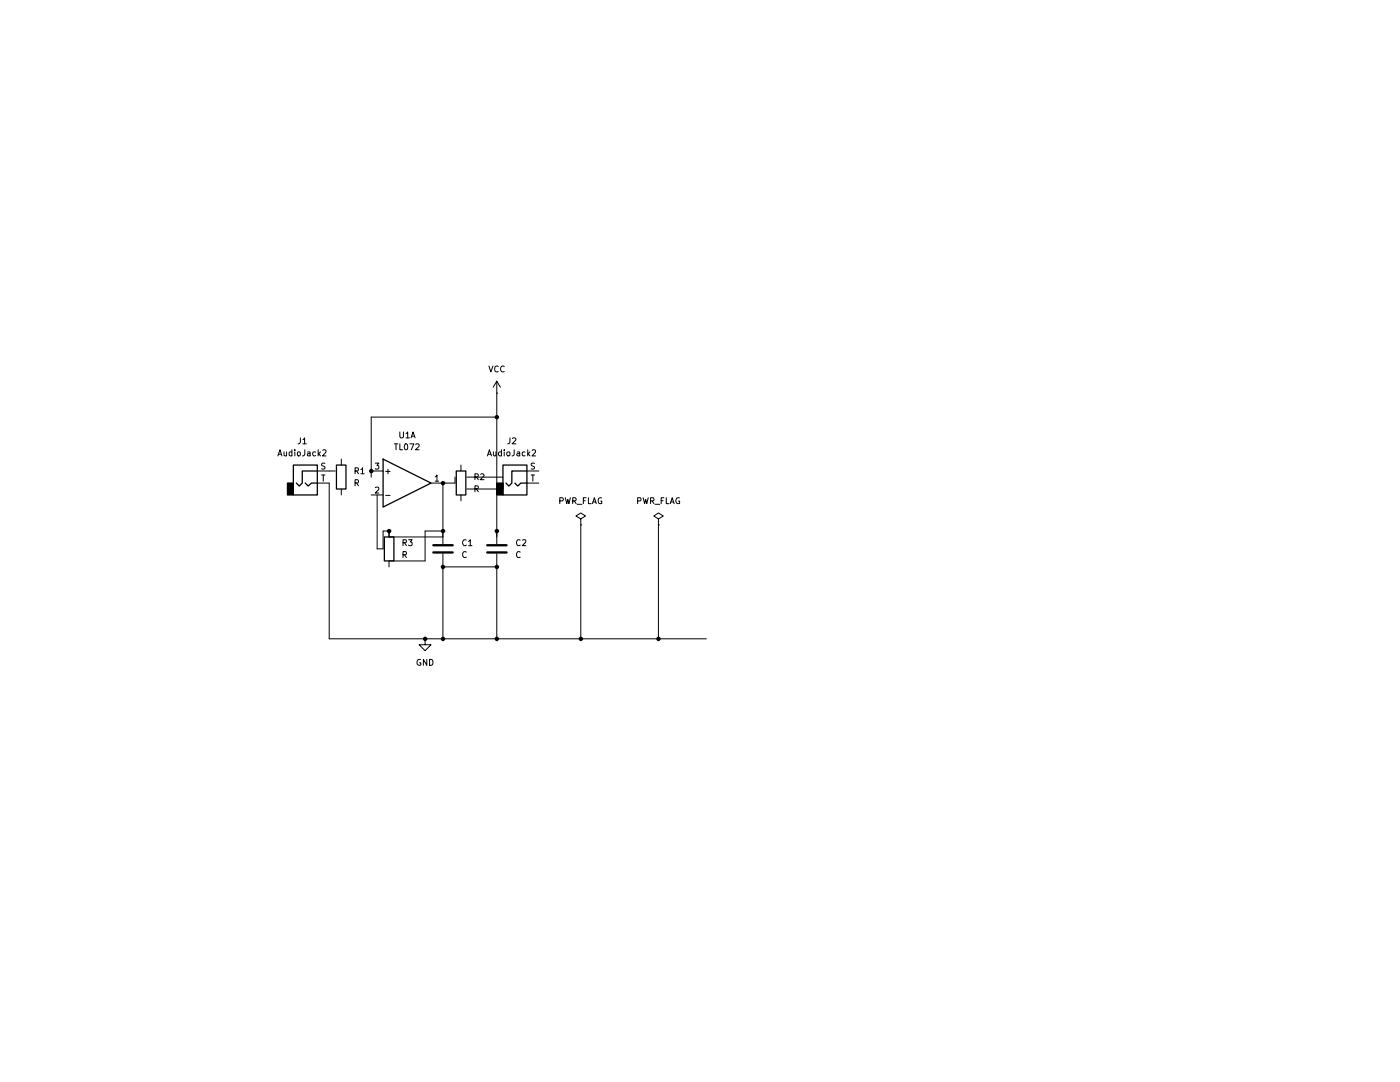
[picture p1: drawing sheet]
(kicad_sch
 (version 20260306)
 (generator "eeschema")
 (generator_version "10.0")
 (paper "A4")
 (lib_symbols
  (symbol "Amplifier_Operational:TL072"
   (pin_names
    (offset 0.127)) (exclude_from_sim no) (in_bom yes) (on_board yes)
   (in_pos_files yes)
   (duplicate_pin_numbers_are_jumpers no)
   (property "Reference" "U" (at 0 5.08 0) (show_name no) (do_not_autoplace no) (effects (font (size 1.27 1.27)) (justify left)))
   (property "Value" "TL072" (at 0 -5.08 0) (show_name no) (do_not_autoplace no) (effects (font (size 1.27 1.27)) (justify left)))
   (property "Footprint" "" (at 0 0 0) (show_name no) (do_not_autoplace no) (hide yes) (effects (font (size 1.27 1.27))))
   (property "Datasheet" "http://www.ti.com/lit/ds/symlink/tl071.pdf" (at 0 0 0) (show_name no) (do_not_autoplace no) (hide yes) (effects (font (size 1.27 1.27))))
   (property "Description" "Dual Low-Noise JFET-Input Operational Amplifiers, DIP-8/SOIC-8" (at 0 0 0) (show_name no) (do_not_autoplace no) (hide yes) (effects (font (size 1.27 1.27))))
   (property "ki_locked" "" (at 0 0 0) (show_name no) (do_not_autoplace no) (effects (font (size 1.27 1.27))))
   (symbol "TL072_1_1"
    (polyline (pts (xy -5.08 5.08) (xy 5.08 0) (xy -5.08 -5.08) (xy -5.08 5.08)) (stroke (width 0.254) (type default)) (fill (type background)))
    (pin output line (at 7.62 0 180) (length 2.54) (name "" (effects (font (size 1.27 1.27)))) (number "1" (effects (font (size 1.27 1.27)))))
    (pin input line (at -7.62 -2.54 0) (length 2.54) (name "-" (effects (font (size 1.27 1.27)))) (number "2" (effects (font (size 1.27 1.27)))))
    (pin input line (at -7.62 2.54 0) (length 2.54) (name "+" (effects (font (size 1.27 1.27)))) (number "3" (effects (font (size 1.27 1.27))))))
   (symbol "TL072_2_1"
    (polyline (pts (xy -5.08 5.08) (xy 5.08 0) (xy -5.08 -5.08) (xy -5.08 5.08)) (stroke (width 0.254) (type default)) (fill (type background)))
    (pin input line (at -7.62 2.54 0) (length 2.54) (name "+" (effects (font (size 1.27 1.27)))) (number "5" (effects (font (size 1.27 1.27)))))
    (pin input line (at -7.62 -2.54 0) (length 2.54) (name "-" (effects (font (size 1.27 1.27)))) (number "6" (effects (font (size 1.27 1.27)))))
    (pin output line (at 7.62 0 180) (length 2.54) (name "" (effects (font (size 1.27 1.27)))) (number "7" (effects (font (size 1.27 1.27))))))
   (symbol "TL072_3_1"
    (pin power_in line (at -2.54 -7.62 90) (length 3.81) (name "V-" (effects (font (size 1.27 1.27)))) (number "4" (effects (font (size 1.27 1.27)))))
    (pin power_in line (at -2.54 7.62 270) (length 3.81) (name "V+" (effects (font (size 1.27 1.27)))) (number "8" (effects (font (size 1.27 1.27))))))
   (embedded_fonts no))
  (symbol "Connector_Audio:AudioJack2" (exclude_from_sim no) (in_bom yes) (on_board yes)
   (in_pos_files yes)
   (duplicate_pin_numbers_are_jumpers no)
   (property "Reference" "J" (at 0 8.89 0) (show_name no) (do_not_autoplace no) (effects (font (size 1.27 1.27))))
   (property "Value" "AudioJack2" (at 0 6.35 0) (show_name no) (do_not_autoplace no) (effects (font (size 1.27 1.27))))
   (property "Footprint" "" (at 0 0 0) (show_name no) (do_not_autoplace no) (hide yes) (effects (font (size 1.27 1.27))))
   (property "Datasheet" "" (at 0 0 0) (show_name no) (do_not_autoplace no) (hide yes) (effects (font (size 1.27 1.27))))
   (property "Description" "Audio Jack, 2 Poles (Mono / TS)" (at 0 0 0) (show_name no) (do_not_autoplace no) (hide yes) (effects (font (size 1.27 1.27))))
   (symbol "AudioJack2_0_1"
    (rectangle (start -3.81 0) (end -2.54 -2.54) (stroke (width 0.254) (type default)) (fill (type outline)))
    (rectangle (start -2.54 3.81) (end 2.54 -2.54) (stroke (width 0.254) (type default)) (fill (type background)))
    (polyline (pts (xy 0 0) (xy 0.635 -0.635) (xy 1.27 0) (xy 2.54 0)) (stroke (width 0.254) (type default)) (fill (type none)))
    (polyline (pts (xy 2.54 2.54) (xy -0.635 2.54) (xy -0.635 0) (xy -1.27 -0.635) (xy -1.905 0)) (stroke (width 0.254) (type default)) (fill (type none))))
   (symbol "AudioJack2_1_1"
    (pin passive line (at 5.08 2.54 180) (length 2.54) (name "" (effects (font (size 1.27 1.27)))) (number "S" (effects (font (size 1.27 1.27)))))
    (pin passive line (at 5.08 0 180) (length 2.54) (name "" (effects (font (size 1.27 1.27)))) (number "T" (effects (font (size 1.27 1.27))))))
   (embedded_fonts no))
  (symbol "Device:C"
   (pin_numbers (hide yes))
   (pin_names
    (offset 0.254)) (exclude_from_sim no) (in_bom yes) (on_board yes)
   (in_pos_files yes)
   (duplicate_pin_numbers_are_jumpers no)
   (property "Reference" "C" (at 0.635 2.54 0) (show_name no) (do_not_autoplace no) (effects (font (size 1.27 1.27)) (justify left)))
   (property "Value" "C" (at 0.635 -2.54 0) (show_name no) (do_not_autoplace no) (effects (font (size 1.27 1.27)) (justify left)))
   (property "Footprint" "" (at 0.9652 -3.81 0) (show_name no) (do_not_autoplace no) (hide yes) (effects (font (size 1.27 1.27))))
   (property "Datasheet" "" (at 0 0 0) (show_name no) (do_not_autoplace no) (hide yes) (effects (font (size 1.27 1.27))))
   (property "Description" "Unpolarized capacitor" (at 0 0 0) (show_name no) (do_not_autoplace no) (hide yes) (effects (font (size 1.27 1.27))))
   (symbol "C_0_1"
    (polyline (pts (xy -2.032 0.762) (xy 2.032 0.762)) (stroke (width 0.508) (type default)) (fill (type none)))
    (polyline (pts (xy -2.032 -0.762) (xy 2.032 -0.762)) (stroke (width 0.508) (type default)) (fill (type none))))
   (symbol "C_1_1"
    (pin passive line (at 0 3.81 270) (length 2.794) (name "" (effects (font (size 1.27 1.27)))) (number "1" (effects (font (size 1.27 1.27)))))
    (pin passive line (at 0 -3.81 90) (length 2.794) (name "" (effects (font (size 1.27 1.27)))) (number "2" (effects (font (size 1.27 1.27))))))
   (embedded_fonts no))
  (symbol "Device:R"
   (pin_numbers (hide yes))
   (pin_names
    (offset 0)) (exclude_from_sim no) (in_bom yes) (on_board yes)
   (in_pos_files yes)
   (duplicate_pin_numbers_are_jumpers no)
   (property "Reference" "R" (at 2.032 0 90) (show_name no) (do_not_autoplace no) (effects (font (size 1.27 1.27))))
   (property "Value" "R" (at 0 0 90) (show_name no) (do_not_autoplace no) (effects (font (size 1.27 1.27))))
   (property "Footprint" "" (at -1.778 0 90) (show_name no) (do_not_autoplace no) (hide yes) (effects (font (size 1.27 1.27))))
   (property "Datasheet" "" (at 0 0 0) (show_name no) (do_not_autoplace no) (hide yes) (effects (font (size 1.27 1.27))))
   (property "Description" "Resistor" (at 0 0 0) (show_name no) (do_not_autoplace no) (hide yes) (effects (font (size 1.27 1.27))))
   (symbol "R_0_1"
    (rectangle (start -1.016 -2.54) (end 1.016 2.54) (stroke (width 0.254) (type default)) (fill (type none))))
   (symbol "R_1_1"
    (pin passive line (at 0 3.81 270) (length 1.27) (name "" (effects (font (size 1.27 1.27)))) (number "1" (effects (font (size 1.27 1.27)))))
    (pin passive line (at 0 -3.81 90) (length 1.27) (name "" (effects (font (size 1.27 1.27)))) (number "2" (effects (font (size 1.27 1.27))))))
   (embedded_fonts no))
  (symbol "power:GND"
   (power global)
   (pin_numbers (hide yes))
   (pin_names
    (offset 0) (hide yes)) (exclude_from_sim no) (in_bom yes) (on_board yes)
   (in_pos_files yes)
   (duplicate_pin_numbers_are_jumpers no)
   (property "Reference" "#PWR" (at 0 -6.35 0) (show_name no) (do_not_autoplace no) (hide yes) (effects (font (size 1.27 1.27))))
   (property "Value" "GND" (at 0 -3.81 0) (show_name no) (do_not_autoplace no) (effects (font (size 1.27 1.27))))
   (property "Footprint" "" (at 0 0 0) (show_name no) (do_not_autoplace no) (hide yes) (effects (font (size 1.27 1.27))))
   (property "Datasheet" "" (at 0 0 0) (show_name no) (do_not_autoplace no) (hide yes) (effects (font (size 1.27 1.27))))
   (property "Description" "Power symbol creates a global label with name \"GND\" , ground" (at 0 0 0) (show_name no) (do_not_autoplace no) (hide yes) (effects (font (size 1.27 1.27))))
   (symbol "GND_0_1"
    (polyline (pts (xy 0 0) (xy 0 -1.27) (xy 1.27 -1.27) (xy 0 -2.54) (xy -1.27 -1.27) (xy 0 -1.27)) (stroke (width 0) (type default)) (fill (type none))))
   (symbol "GND_1_1"
    (pin power_in line (at 0 0 270) (length 0) (name "" (effects (font (size 1.27 1.27)))) (number "1" (effects (font (size 1.27 1.27))))))
   (embedded_fonts no))
  (symbol "power:PWR_FLAG"
   (power global)
   (pin_numbers (hide yes))
   (pin_names
    (offset 0) (hide yes)) (exclude_from_sim no) (in_bom yes) (on_board yes)
   (in_pos_files yes)
   (duplicate_pin_numbers_are_jumpers no)
   (property "Reference" "#FLG" (at 0 1.905 0) (show_name no) (do_not_autoplace no) (hide yes) (effects (font (size 1.27 1.27))))
   (property "Value" "PWR_FLAG" (at 0 3.81 0) (show_name no) (do_not_autoplace no) (effects (font (size 1.27 1.27))))
   (property "Footprint" "" (at 0 0 0) (show_name no) (do_not_autoplace no) (hide yes) (effects (font (size 1.27 1.27))))
   (property "Datasheet" "" (at 0 0 0) (show_name no) (do_not_autoplace no) (hide yes) (effects (font (size 1.27 1.27))))
   (property "Description" "Special symbol for telling ERC where power comes from" (at 0 0 0) (show_name no) (do_not_autoplace no) (hide yes) (effects (font (size 1.27 1.27))))
   (symbol "PWR_FLAG_0_0"
    (pin power_out line (at 0 0 90) (length 0) (name "" (effects (font (size 1.27 1.27)))) (number "1" (effects (font (size 1.27 1.27))))))
   (symbol "PWR_FLAG_0_1"
    (polyline (pts (xy 0 0) (xy 0 1.27) (xy -1.016 1.905) (xy 0 2.54) (xy 1.016 1.905) (xy 0 1.27)) (stroke (width 0) (type default)) (fill (type none))))
   (embedded_fonts no))
  (symbol "power:VCC"
   (power global)
   (pin_numbers (hide yes))
   (pin_names
    (offset 0) (hide yes)) (exclude_from_sim no) (in_bom yes) (on_board yes)
   (in_pos_files yes)
   (duplicate_pin_numbers_are_jumpers no)
   (property "Reference" "#PWR" (at 0 -3.81 0) (show_name no) (do_not_autoplace no) (hide yes) (effects (font (size 1.27 1.27))))
   (property "Value" "VCC" (at 0 3.556 0) (show_name no) (do_not_autoplace no) (effects (font (size 1.27 1.27))))
   (property "Footprint" "" (at 0 0 0) (show_name no) (do_not_autoplace no) (hide yes) (effects (font (size 1.27 1.27))))
   (property "Datasheet" "" (at 0 0 0) (show_name no) (do_not_autoplace no) (hide yes) (effects (font (size 1.27 1.27))))
   (property "Description" "Power symbol creates a global label with name \"VCC\"" (at 0 0 0) (show_name no) (do_not_autoplace no) (hide yes) (effects (font (size 1.27 1.27))))
   (symbol "VCC_0_1"
    (polyline (pts (xy -0.762 1.27) (xy 0 2.54)) (stroke (width 0) (type default)) (fill (type none)))
    (polyline (pts (xy 0 2.54) (xy 0.762 1.27)) (stroke (width 0) (type default)) (fill (type none)))
    (polyline (pts (xy 0 0) (xy 0 2.54)) (stroke (width 0) (type default)) (fill (type none))))
   (symbol "VCC_1_1"
    (pin power_in line (at 0 0 90) (length 0) (name "" (effects (font (size 1.27 1.27)))) (number "1" (effects (font (size 1.27 1.27))))))
   (embedded_fonts no)))
 (junction
  (at 105.41 110.49)
  (diameter 0)
  (color 0 0 0 0))
 (junction
  (at 90.17 125.73)
  (diameter 0)
  (color 0 0 0 0))
 (junction
  (at 78.74 90.17)
  (diameter 0)
  (color 0 0 0 0))
 (junction
  (at 105.41 102.87)
  (diameter 0)
  (color 0 0 0 0))
 (junction
  (at 123.19 125.73)
  (diameter 0)
  (color 0 0 0 0))
 (junction
  (at 93.98 102.87)
  (diameter 0)
  (color 0 0 0 0))
 (junction
  (at 139.7 125.73)
  (diameter 0)
  (color 0 0 0 0))
 (junction
  (at 93.98 110.49)
  (diameter 0)
  (color 0 0 0 0))
 (junction
  (at 82.55 102.87)
  (diameter 0)
  (color 0 0 0 0))
 (junction
  (at 105.41 78.74)
  (diameter 0)
  (color 0 0 0 0))
 (junction
  (at 105.41 125.73)
  (diameter 0)
  (color 0 0 0 0))
 (junction
  (at 93.98 92.71)
  (diameter 0)
  (color 0 0 0 0))
 (junction
  (at 93.98 125.73)
  (diameter 0)
  (color 0 0 0 0))
 (wire
  (pts (xy 123.19 125.73) (xy 139.7 125.73))
  (stroke (width 0) (type default)))
 (wire
  (pts (xy 82.55 109.22) (xy 90.17 109.22))
  (stroke (width 0) (type default)))
 (wire
  (pts (xy 81.28 106.68) (xy 81.28 102.87))
  (stroke (width 0) (type default)))
 (wire
  (pts (xy 93.98 104.14) (xy 82.55 104.14))
  (stroke (width 0) (type default)))
 (wire
  (pts (xy 69.85 92.71) (xy 69.85 125.73))
  (stroke (width 0) (type default)))
 (wire
  (pts (xy 105.41 73.66) (xy 105.41 78.74))
  (stroke (width 0) (type default)))
 (wire
  (pts (xy 90.17 102.87) (xy 93.98 102.87))
  (stroke (width 0) (type default)))
 (wire
  (pts (xy 123.19 101.6) (xy 123.19 125.73))
  (stroke (width 0) (type default)))
 (wire
  (pts (xy 69.85 125.73) (xy 90.17 125.73))
  (stroke (width 0) (type default)))
 (wire
  (pts (xy 78.74 78.74) (xy 78.74 90.17))
  (stroke (width 0) (type default)))
 (wire
  (pts (xy 78.74 90.17) (xy 78.74 91.44))
  (stroke (width 0) (type default)))
 (wire
  (pts (xy 106.68 92.71) (xy 106.68 93.98))
  (stroke (width 0) (type default)))
 (wire
  (pts (xy 93.98 92.71) (xy 96.52 92.71))
  (stroke (width 0) (type default)))
 (wire
  (pts (xy 96.52 91.44) (xy 96.52 92.71))
  (stroke (width 0) (type default)))
 (wire
  (pts (xy 99.06 93.98) (xy 106.68 93.98))
  (stroke (width 0) (type default)))
 (wire
  (pts (xy 99.06 91.44) (xy 106.68 91.44))
  (stroke (width 0) (type default)))
 (wire
  (pts (xy 93.98 102.87) (xy 93.98 104.14))
  (stroke (width 0) (type default)))
 (wire
  (pts (xy 93.98 110.49) (xy 105.41 110.49))
  (stroke (width 0) (type default)))
 (wire
  (pts (xy 78.74 78.74) (xy 105.41 78.74))
  (stroke (width 0) (type default)))
 (wire
  (pts (xy 105.41 110.49) (xy 105.41 125.73))
  (stroke (width 0) (type default)))
 (wire
  (pts (xy 139.7 101.6) (xy 139.7 125.73))
  (stroke (width 0) (type default)))
 (wire
  (pts (xy 81.28 102.87) (xy 82.55 102.87))
  (stroke (width 0) (type default)))
 (wire
  (pts (xy 90.17 125.73) (xy 123.19 125.73))
  (stroke (width 0) (type default)))
 (wire
  (pts (xy 105.41 78.74) (xy 105.41 102.87))
  (stroke (width 0) (type default)))
 (wire
  (pts (xy 80.01 95.25) (xy 80.01 106.68))
  (stroke (width 0) (type default)))
 (wire
  (pts (xy 139.7 125.73) (xy 149.86 125.73))
  (stroke (width 0) (type default)))
 (wire
  (pts (xy 93.98 92.71) (xy 93.98 102.87))
  (stroke (width 0) (type default)))
 (wire
  (pts (xy 69.85 90.17) (xy 71.12 90.17))
  (stroke (width 0) (type default)))
 (wire
  (pts (xy 82.55 102.87) (xy 82.55 104.14))
  (stroke (width 0) (type default)))
 (wire
  (pts (xy 93.98 110.49) (xy 93.98 125.73))
  (stroke (width 0) (type default)))
 (wire
  (pts (xy 105.41 102.87) (xy 105.41 104.14))
  (stroke (width 0) (type default)))
 (wire
  (pts (xy 90.17 109.22) (xy 90.17 102.87))
  (stroke (width 0) (type default)))
 (wire
  (pts (xy 80.01 106.68) (xy 81.28 106.68))
  (stroke (width 0) (type default)))
 (symbol
  (lib_id "Amplifier_Operational:TL072")
  (at 86.36 92.71 0)
  (unit 1)
  (body_style 1)
  (exclude_from_sim no)
  (in_bom yes)
  (on_board yes)
  (in_pos_files yes)
  (dnp no)
  (fields_autoplaced yes)
  (property "Reference" "U1" (at 86.36 82.55 0) (show_name no) (do_not_autoplace no) (effects (font (size 1.27 1.27))))
  (property "Value" "TL072" (at 86.36 85.09 0) (show_name no) (do_not_autoplace no) (effects (font (size 1.27 1.27))))
  (property "Footprint" "" (at 86.36 92.71 0) (hide yes) (show_name no) (do_not_autoplace no) (effects (font (size 1.27 1.27))))
  (property "Datasheet" "http://www.ti.com/lit/ds/symlink/tl071.pdf" (at 86.36 92.71 0) (hide yes) (show_name no) (do_not_autoplace no) (effects (font (size 1.27 1.27))))
  (property "Description" "Dual Low-Noise JFET-Input Operational Amplifiers, DIP-8/SOIC-8" (at 86.36 92.71 0) (hide yes) (show_name no) (do_not_autoplace no) (effects (font (size 1.27 1.27))))
  (pin "7")
  (pin "4")
  (pin "1")
  (pin "5")
  (pin "8")
  (pin "3")
  (pin "2")
  (pin "6"))
 (symbol
  (lib_id "power:PWR_FLAG")
  (at 139.7 101.6 0)
  (unit 1)
  (body_style 1)
  (exclude_from_sim no)
  (in_bom yes)
  (on_board yes)
  (in_pos_files yes)
  (dnp no)
  (fields_autoplaced yes)
  (property "Reference" "#FLG02" (at 139.7 99.695 0) (hide yes) (show_name no) (do_not_autoplace no) (effects (font (size 1.27 1.27))))
  (property "Value" "PWR_FLAG" (at 139.7 96.52 0) (show_name no) (do_not_autoplace no) (effects (font (size 1.27 1.27))))
  (property "Footprint" "" (at 139.7 101.6 0) (hide yes) (show_name no) (do_not_autoplace no) (effects (font (size 1.27 1.27))))
  (property "Datasheet" "" (at 139.7 101.6 0) (hide yes) (show_name no) (do_not_autoplace no) (effects (font (size 1.27 1.27))))
  (property "Description" "Special symbol for telling ERC where power comes from" (at 139.7 101.6 0) (hide yes) (show_name no) (do_not_autoplace no) (effects (font (size 1.27 1.27))))
  (pin "1"))
 (symbol
  (lib_id "Device:R")
  (at 82.55 106.68 0)
  (unit 1)
  (body_style 1)
  (exclude_from_sim no)
  (in_bom yes)
  (on_board yes)
  (in_pos_files yes)
  (dnp no)
  (fields_autoplaced yes)
  (property "Reference" "R3" (at 85.09 105.4099 0) (show_name no) (do_not_autoplace no) (effects (font (size 1.27 1.27)) (justify left)))
  (property "Value" "R" (at 85.09 107.9499 0) (show_name no) (do_not_autoplace no) (effects (font (size 1.27 1.27)) (justify left)))
  (property "Footprint" "" (at 80.772 106.68 90) (hide yes) (show_name no) (do_not_autoplace no) (effects (font (size 1.27 1.27))))
  (property "Datasheet" "" (at 82.55 106.68 0) (hide yes) (show_name no) (do_not_autoplace no) (effects (font (size 1.27 1.27))))
  (property "Description" "Resistor" (at 82.55 106.68 0) (hide yes) (show_name no) (do_not_autoplace no) (effects (font (size 1.27 1.27))))
  (pin "2")
  (pin "1"))
 (symbol
  (lib_id "Device:R")
  (at 72.39 91.44 0)
  (unit 1)
  (body_style 1)
  (exclude_from_sim no)
  (in_bom yes)
  (on_board yes)
  (in_pos_files yes)
  (dnp no)
  (fields_autoplaced yes)
  (property "Reference" "R1" (at 74.93 90.1699 0) (show_name no) (do_not_autoplace no) (effects (font (size 1.27 1.27)) (justify left)))
  (property "Value" "R" (at 74.93 92.7099 0) (show_name no) (do_not_autoplace no) (effects (font (size 1.27 1.27)) (justify left)))
  (property "Footprint" "" (at 70.612 91.44 90) (hide yes) (show_name no) (do_not_autoplace no) (effects (font (size 1.27 1.27))))
  (property "Datasheet" "" (at 72.39 91.44 0) (hide yes) (show_name no) (do_not_autoplace no) (effects (font (size 1.27 1.27))))
  (property "Description" "Resistor" (at 72.39 91.44 0) (hide yes) (show_name no) (do_not_autoplace no) (effects (font (size 1.27 1.27))))
  (pin "1")
  (pin "2"))
 (symbol
  (lib_id "Device:R")
  (at 97.79 92.71 0)
  (unit 1)
  (body_style 1)
  (exclude_from_sim no)
  (in_bom yes)
  (on_board yes)
  (in_pos_files yes)
  (dnp no)
  (fields_autoplaced yes)
  (property "Reference" "R2" (at 100.33 91.4399 0) (show_name no) (do_not_autoplace no) (effects (font (size 1.27 1.27)) (justify left)))
  (property "Value" "R" (at 100.33 93.9799 0) (show_name no) (do_not_autoplace no) (effects (font (size 1.27 1.27)) (justify left)))
  (property "Footprint" "" (at 96.012 92.71 90) (hide yes) (show_name no) (do_not_autoplace no) (effects (font (size 1.27 1.27))))
  (property "Datasheet" "" (at 97.79 92.71 0) (hide yes) (show_name no) (do_not_autoplace no) (effects (font (size 1.27 1.27))))
  (property "Description" "Resistor" (at 97.79 92.71 0) (hide yes) (show_name no) (do_not_autoplace no) (effects (font (size 1.27 1.27))))
  (pin "1")
  (pin "2"))
 (symbol
  (lib_id "Connector_Audio:AudioJack2")
  (at 109.22 92.71 0)
  (unit 1)
  (body_style 1)
  (exclude_from_sim no)
  (in_bom yes)
  (on_board yes)
  (in_pos_files yes)
  (dnp no)
  (fields_autoplaced yes)
  (property "Reference" "J2" (at 108.585 83.82 0) (show_name no) (do_not_autoplace no) (effects (font (size 1.27 1.27))))
  (property "Value" "AudioJack2" (at 108.585 86.36 0) (show_name no) (do_not_autoplace no) (effects (font (size 1.27 1.27))))
  (property "Footprint" "" (at 109.22 92.71 0) (hide yes) (show_name no) (do_not_autoplace no) (effects (font (size 1.27 1.27))))
  (property "Datasheet" "" (at 109.22 92.71 0) (hide yes) (show_name no) (do_not_autoplace no) (effects (font (size 1.27 1.27))))
  (property "Description" "Audio Jack, 2 Poles (Mono / TS)" (at 109.22 92.71 0) (hide yes) (show_name no) (do_not_autoplace no) (effects (font (size 1.27 1.27))))
  (pin "T")
  (pin "S"))
 (symbol
  (lib_id "Device:C")
  (at 93.98 106.68 0)
  (unit 1)
  (body_style 1)
  (exclude_from_sim no)
  (in_bom yes)
  (on_board yes)
  (in_pos_files yes)
  (dnp no)
  (fields_autoplaced yes)
  (property "Reference" "C1" (at 97.79 105.4099 0) (show_name no) (do_not_autoplace no) (effects (font (size 1.27 1.27)) (justify left)))
  (property "Value" "C" (at 97.79 107.9499 0) (show_name no) (do_not_autoplace no) (effects (font (size 1.27 1.27)) (justify left)))
  (property "Footprint" "" (at 94.9452 110.49 0) (hide yes) (show_name no) (do_not_autoplace no) (effects (font (size 1.27 1.27))))
  (property "Datasheet" "" (at 93.98 106.68 0) (hide yes) (show_name no) (do_not_autoplace no) (effects (font (size 1.27 1.27))))
  (property "Description" "Unpolarized capacitor" (at 93.98 106.68 0) (hide yes) (show_name no) (do_not_autoplace no) (effects (font (size 1.27 1.27))))
  (pin "1")
  (pin "2"))
 (symbol
  (lib_id "Device:C")
  (at 105.41 106.68 0)
  (unit 1)
  (body_style 1)
  (exclude_from_sim no)
  (in_bom yes)
  (on_board yes)
  (in_pos_files yes)
  (dnp no)
  (fields_autoplaced yes)
  (property "Reference" "C2" (at 109.22 105.4099 0) (show_name no) (do_not_autoplace no) (effects (font (size 1.27 1.27)) (justify left)))
  (property "Value" "C" (at 109.22 107.9499 0) (show_name no) (do_not_autoplace no) (effects (font (size 1.27 1.27)) (justify left)))
  (property "Footprint" "" (at 106.3752 110.49 0) (hide yes) (show_name no) (do_not_autoplace no) (effects (font (size 1.27 1.27))))
  (property "Datasheet" "" (at 105.41 106.68 0) (hide yes) (show_name no) (do_not_autoplace no) (effects (font (size 1.27 1.27))))
  (property "Description" "Unpolarized capacitor" (at 105.41 106.68 0) (hide yes) (show_name no) (do_not_autoplace no) (effects (font (size 1.27 1.27))))
  (pin "2")
  (pin "1"))
 (symbol
  (lib_id "Connector_Audio:AudioJack2")
  (at 64.77 92.71 0)
  (unit 1)
  (body_style 1)
  (exclude_from_sim no)
  (in_bom yes)
  (on_board yes)
  (in_pos_files yes)
  (dnp no)
  (fields_autoplaced yes)
  (property "Reference" "J1" (at 64.135 83.82 0) (show_name no) (do_not_autoplace no) (effects (font (size 1.27 1.27))))
  (property "Value" "AudioJack2" (at 64.135 86.36 0) (show_name no) (do_not_autoplace no) (effects (font (size 1.27 1.27))))
  (property "Footprint" "" (at 64.77 92.71 0) (hide yes) (show_name no) (do_not_autoplace no) (effects (font (size 1.27 1.27))))
  (property "Datasheet" "" (at 64.77 92.71 0) (hide yes) (show_name no) (do_not_autoplace no) (effects (font (size 1.27 1.27))))
  (property "Description" "Audio Jack, 2 Poles (Mono / TS)" (at 64.77 92.71 0) (hide yes) (show_name no) (do_not_autoplace no) (effects (font (size 1.27 1.27))))
  (pin "S")
  (pin "T"))
 (symbol
  (lib_id "power:VCC")
  (at 105.41 73.66 0)
  (unit 1)
  (body_style 1)
  (exclude_from_sim no)
  (in_bom yes)
  (on_board yes)
  (in_pos_files yes)
  (dnp no)
  (fields_autoplaced yes)
  (property "Reference" "#PWR04" (at 105.41 77.47 0) (hide yes) (show_name no) (do_not_autoplace no) (effects (font (size 1.27 1.27))))
  (property "Value" "VCC" (at 105.41 68.58 0) (show_name no) (do_not_autoplace no) (effects (font (size 1.27 1.27))))
  (property "Footprint" "" (at 105.41 73.66 0) (hide yes) (show_name no) (do_not_autoplace no) (effects (font (size 1.27 1.27))))
  (property "Datasheet" "" (at 105.41 73.66 0) (hide yes) (show_name no) (do_not_autoplace no) (effects (font (size 1.27 1.27))))
  (property "Description" "Power symbol creates a global label with name \"VCC\"" (at 105.41 73.66 0) (hide yes) (show_name no) (do_not_autoplace no) (effects (font (size 1.27 1.27))))
  (pin "1"))
 (symbol
  (lib_id "power:PWR_FLAG")
  (at 123.19 101.6 0)
  (unit 1)
  (body_style 1)
  (exclude_from_sim no)
  (in_bom yes)
  (on_board yes)
  (in_pos_files yes)
  (dnp no)
  (fields_autoplaced yes)
  (property "Reference" "#FLG01" (at 123.19 99.695 0) (hide yes) (show_name no) (do_not_autoplace no) (effects (font (size 1.27 1.27))))
  (property "Value" "PWR_FLAG" (at 123.19 96.52 0) (show_name no) (do_not_autoplace no) (effects (font (size 1.27 1.27))))
  (property "Footprint" "" (at 123.19 101.6 0) (hide yes) (show_name no) (do_not_autoplace no) (effects (font (size 1.27 1.27))))
  (property "Datasheet" "" (at 123.19 101.6 0) (hide yes) (show_name no) (do_not_autoplace no) (effects (font (size 1.27 1.27))))
  (property "Description" "Special symbol for telling ERC where power comes from" (at 123.19 101.6 0) (hide yes) (show_name no) (do_not_autoplace no) (effects (font (size 1.27 1.27))))
  (pin "1"))
 (symbol
  (lib_id "power:GND")
  (at 90.17 125.73 0)
  (unit 1)
  (body_style 1)
  (exclude_from_sim no)
  (in_bom yes)
  (on_board yes)
  (in_pos_files yes)
  (dnp no)
  (fields_autoplaced yes)
  (property "Reference" "#PWR01" (at 90.17 132.08 0) (hide yes) (show_name no) (do_not_autoplace no) (effects (font (size 1.27 1.27))))
  (property "Value" "GND" (at 90.17 130.81 0) (show_name no) (do_not_autoplace no) (effects (font (size 1.27 1.27))))
  (property "Footprint" "" (at 90.17 125.73 0) (hide yes) (show_name no) (do_not_autoplace no) (effects (font (size 1.27 1.27))))
  (property "Datasheet" "" (at 90.17 125.73 0) (hide yes) (show_name no) (do_not_autoplace no) (effects (font (size 1.27 1.27))))
  (property "Description" "Power symbol creates a global label with name \"GND\" , ground" (at 90.17 125.73 0) (hide yes) (show_name no) (do_not_autoplace no) (effects (font (size 1.27 1.27))))
  (pin "1"))
 (sheet_instances
  (path ""
   (page "1")))
 (embedded_fonts no))
